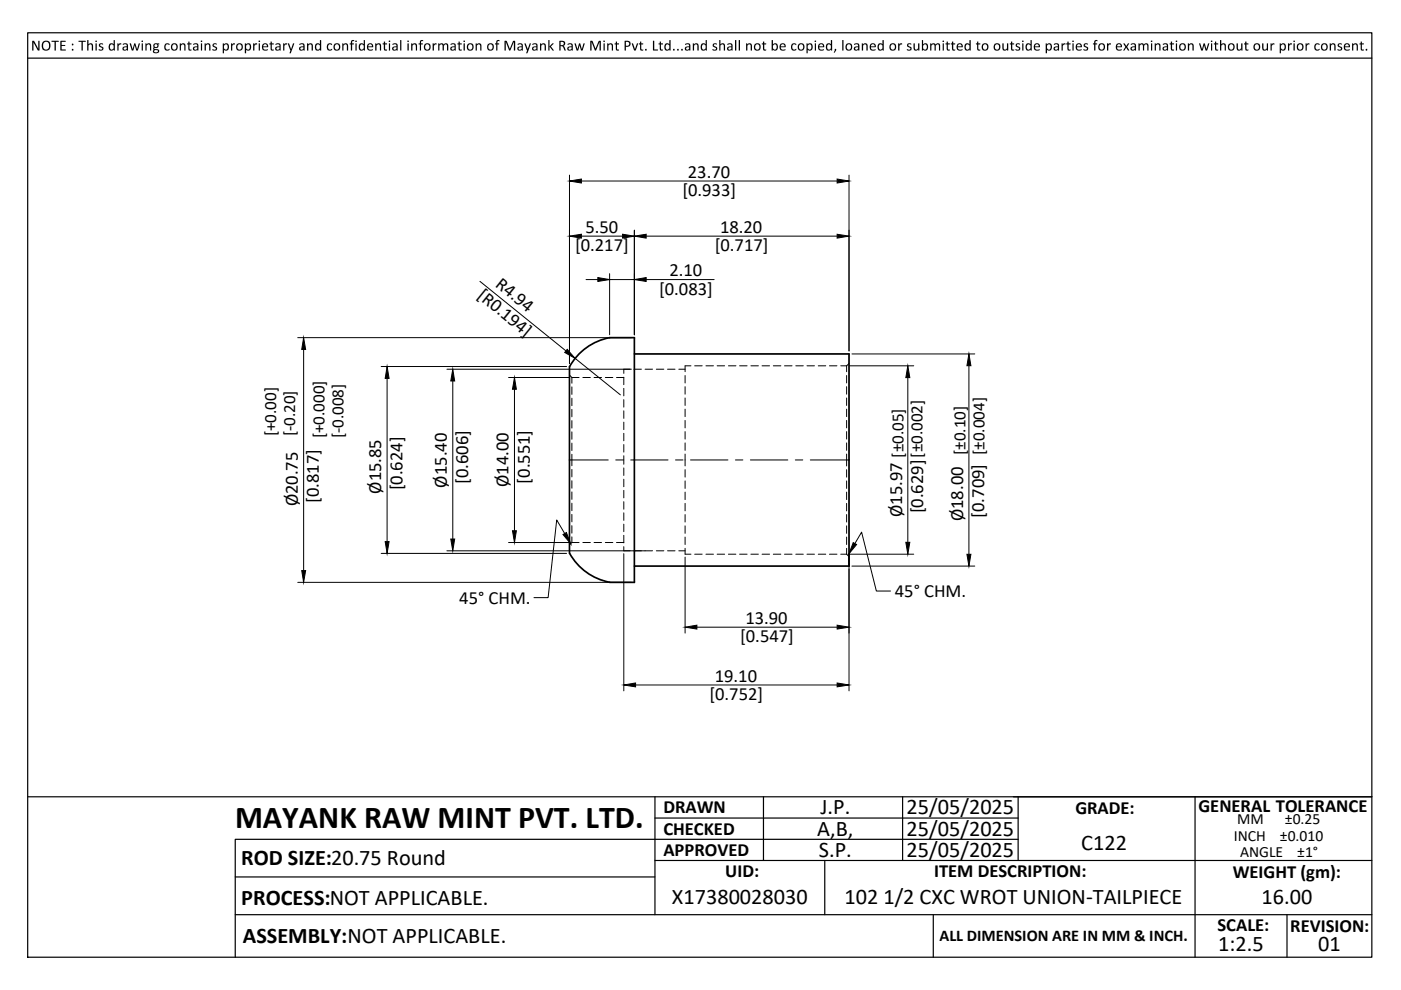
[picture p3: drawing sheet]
<svg xmlns="http://www.w3.org/2000/svg" width="297mm" height="210mm" viewBox="0 0 297 210" stroke-linecap="round" stroke-linejoin="round" font-family="sans-serif">
<!-- layer: 0 -->
<g fill="none" stroke="#000" stroke-width=".25">
<path d="M5.9 6.9h285v196.1h-285zM5.9 12.3h285M5.9 168.9h285M138.9 168.9v25M138.9 173.4h77M161.9 168.9v13.5M191.4 168.9v13.5M215.9 178h-166v25M215.9 168.9v13.5M253.4 168.9v34.1M49.9 193.9h241M49.9 185.9h89"/>
<path d="M138.9 182.4h152M174.9 182.4v11.5M197.9 193.9v9.1M272.9 193.9v9.1"/>
</g>
<g fill="#000">
<path d="M283.7 9.3l.3-.1 .5 .1v.2l-.4-.1-.2 .1 .7 .6-.2 .6h-.6l-.2-.1v-.2l.4 .1 .3-.1-.1-.3-.5-.3zM286.7 9.2h.2v.2l.4-.2 .5 .2 .1 1.3h-.3v-1l-.2-.3-.5 .2v1.1h-.2zM288.5 8.8h.2v.4l.5 .1-.1 .1h-.4v.9l.1 .2h.4l-.2 .2h-.4l-.1-.3v-1h-.2l-.1-.2h.3z"/>
<path d="M285.1 9.4l.4-.2 .6 .1 .1 .7h-1v.2l.3 .3 .6-.1v.3h-.7l-.4-.2-.1-.7zM285.4 9.4l-.2 .4h.8l-.2-.4z"/>
<circle cx="289.7" cy="10.5" r=".19"/>
</g>
<!-- layer: 03 Cen -->
<path d="M120.7 97.5h8.3M130.5 97.5h1.6M133.7 97.5h7.9M143.2 97.5h1.6M146.4 97.5h7.9M155.9 97.5h1.6M159.1 97.5h7.9M168.6 97.5h1.6M171.8 97.5h8.2" fill="none" stroke="#000" stroke-width=".21"/>
<!-- layer: 04 Hedd -->
<g fill="none" stroke="#000" stroke-width=".21">
<path d="M120.7 79.5l.5 .5M132.3 80v1.6M133.6 78.3h-1.3v.9M134.4 78.3h1.6M136.8 78.3h1.6M139.2 78.3h1.5M141.5 78.3h1.6M143.9 78.3h1.4M145.3 79.6v1.6M146.5 77.6h-1.2v1.2M147.3 77.6h1.6M149.7 77.6h1.6"/>
<path d="M152 77.6h1.6M154.4 77.6h1.6M156.8 77.6h1.6M159.2 77.6h1.6M161.6 77.6h1.6M164 77.6h1.6M166.3 77.6h1.6M168.7 77.6h1.6M171.1 77.6h1.6M173.5 77.6h1.6M175.9 77.6h1.5M178.3 77.6h1.2"/>
<path d="M179.5 77.6v1.2M179.5 79.6v1.6M180 77.1l-.5 .5M121.2 80h1.6M121.2 80v1.2M121.2 82v1.6M121.2 84.4v1.6M121.2 86.8v1.6M121.2 89.2v1.6M121.2 91.6v1.5M121.2 93.9v1.6M121.2 96.3v2.4"/>
<path d="M121.2 99.5v1.6M123.6 80h1.6M125.9 80h1.6M128.3 80h1.6M130.7 80h1.6M132.3 82.3v1.6M132.3 84.7v1.6M132.3 87.1v1.6M132.3 89.5v1.6M132.3 91.9v1.6M132.3 94.3v1.5M132.3 96.6v1.8"/>
<path d="M132.3 99.2v1.6M145.3 82v1.6M145.3 84.4v1.6M145.3 86.7v1.6M145.3 89.1v1.6M145.3 91.5v1.6M145.3 93.9v1.6M145.3 96.3v2.5M145.3 99.6v1.6M179.5 82v1.6M179.5 84.4v1.6M179.5 86.7v1.6"/>
<path d="M179.5 89.1v1.6M179.5 91.5v1.6M179.5 93.9v1.6M179.5 96.3v2.5M179.5 99.6v1.6M121.2 101.9v1.6M121.2 104.3v1.6M121.2 106.7v1.6M121.2 109.1v1.5M121.2 111.4v1.6M121.2 113.8v1.2M121.2 115h1.6"/>
<path d="M121.2 115l-.5 .5M123.6 115h1.6M125.9 115h1.6M128.3 115h1.6M130.7 115h1.6M132.3 101.6v1.6M132.3 104v1.6M132.3 106.4v1.6M132.3 108.7v1.6M132.3 111.1v1.6M132.3 113.5v1.6M132.3 115.9v.9h1.3"/>
<path d="M134.4 116.8h1.6M136.8 116.8h1.6M139.2 116.8h1.5M141.5 116.8h1.6M143.9 116.8h1.4M145.3 102v1.6M145.3 104.3v1.6M145.3 106.7v1.6M145.3 109.1v1.6M145.3 111.5v1.6M145.3 113.9v1.6M145.3 116.3v1.2h1.2"/>
<path d="M147.3 117.5h1.6M149.7 117.5h1.6M152 117.5h1.6M154.4 117.5h1.6M156.8 117.5h1.6M159.2 117.5h1.6M161.6 117.5h1.6M164 117.5h1.6M166.3 117.5h1.6M168.7 117.5h1.6M171.1 117.5h1.6M173.5 117.5h1.6"/>
<path d="M175.9 117.5h1.5M178.3 117.5h1.2M179.5 102v1.6M179.5 104.3v1.6M179.5 106.7v1.6M179.5 109.1v1.6M179.5 111.5v1.6M179.5 113.9v1.6M179.5 116.3v1.2M179.5 117.5l.5 .5"/>
</g>
<!-- layer: 01 Part -->
<path d="M120.7 77.7v39.6M129.3 71.6h5.2v51.9h-5.2M129.3 71.6a12.3 12.3 0 0 0-8.5 6.1M134.5 75h45.5v45h-45.5M120.8 117.3a12.3 12.3 0 0 0 8.5 6.2" fill="none" stroke="#000" stroke-width=".36"/>
<!-- layer: 02 Dim -->
<g fill="none" stroke="#000" stroke-width=".21">
<path d="M120.7 37.1v40M123.3 38.4h54.2M180 37.1v37.3M101.8 59.7l18.2 14.7M123.3 50.1h8.7M124.3 59.3h2.5M129.3 58v13M129.3 59.3h5.2M134.5 48.8v22.2M137 50.1h40.5M137 59.3h14.4M63.1 71.6h70.8"/>
<path d="M64.4 74.1v46.9M80.8 77.7h39.3M94.7 78.3h39.2M121.9 76l9.6 7.7M180.1 77.6h13.6M180.6 75h26.1M205.4 77.5v40M82.1 80.2v34.6M96 80.8v33.5M107.8 80h12.8M109.1 82.5v30M192.5 80.1v34.9"/>
<path d="M80.8 117.3h39.3M94.7 116.8h42.1M107.8 115h12.8M119.7 113.1l-1.7-2.9-1.8 16.5h-3M132.3 117.4v29.1M145.3 118.1v16.1M180 119.3v27.2M180.1 117.5h13.6M181.3 115.2l1.4-2.4 3.1 12.5h3M63.1 123.5h70.8M147.8 133h29.7M180.6 120h26.1"/>
<path d="M134.8 145.2h42.7"/>
</g>
<g fill="#000" stroke="#000" stroke-width=".21">
<path d="M120.7 38.4l2.6-.4v.8zM177.5 38l2.5 .4-2.5 .4zM120.7 50.1l2.6-.4v.8zM126.8 58.9l2.5 .4-2.5 .4zM132 49.7l2.5 .4-2.5 .4zM134.5 59.3l2.5-.4v.8zM134.5 50.1l2.5-.4v.8zM177.5 49.7l2.5 .4-2.5 .4zM64.4 71.6l.4 2.5h-.8zM120.3 74.1l1.6 1.9-2.2-1.3zM205.4 75l.5 2.5h-.9zM82.1 77.7l.4 2.5h-.8z"/>
<path d="M96 78.3l.4 2.5h-.8zM109.1 80l.4 2.5h-.8zM192.5 77.6l.4 2.5h-.8zM81.7 114.8h.8l-.4 2.5zM95.6 114.3h.8l-.4 2.5zM108.7 112.5h.8l-.4 2.5zM119.4 113.3l.7-.4 .9 2.4zM180.9 115l.7 .5-1.6 1.9zM192.1 115h.8l-.4 2.5zM205 117.5h.9l-.5 2.5zM64 121h.8l-.4 2.5zM145.3 133l2.5-.4v.8z"/>
<path d="M177.5 132.6l2.5 .4-2.5 .4zM132.3 145.2l2.5-.4v.8zM177.5 144.8l2.5 .4-2.5 .4z"/>
</g>
<text font-size="6.8" x="49.8" y="175.5">MAYANK RAW MINT PVT. LTD.</text>
<g font-size="4.7">
<text x="174" y="172.7">J.P.</text>
<text x="192.2" y="172.7">25/05/2025</text>
<text x="173.3" y="177.2">A,B,</text>
<text x="192.2" y="177.2">25/05/2025</text>
<text x="51.1" y="183.3">ROD SIZE:20.75 Round</text>
<text x="173.6" y="181.7">S.P.</text>
<text x="192.2" y="181.7">25/05/2025</text>
<text x="229.3" y="180.2">C122</text>
<text x="51.2" y="191.8">PROCESS:NOT APPLICABLE.</text>
<text x="142.5" y="191.6">X17380028030</text>
<text x="179" y="191.6">102 1/2 CXC WROT UNION-TAILPIECE</text>
<text x="267.5" y="191.6">16.00</text>
<text x="51.5" y="199.9">ASSEMBLY:NOT APPLICABLE.</text>
<text x="258.3" y="201.6">1:2.5</text>
<text x="279.5" y="201.7">01</text>
</g>
<g font-size="3.9">
<text x="144.7" y="41.6">[0.933]</text>
<text x="145.8" y="37.7">23.70</text>
<text x="121.9" y="53.3">[0.217]</text>
<text x="124.1" y="49.4">5.50</text>
<text x="151.6" y="53.3">[0.717]</text>
<text x="152.7" y="49.4">18.20</text>
<text x="141.9" y="58.6">2.10</text>
<text x="101" y="63" transform="rotate(39 101 63)">[R0.194]</text>
<text x="104.8" y="60.6" transform="rotate(39 104.8 60.6)">R4.94</text>
<text x="139.7" y="62.5">[0.083]</text>
<text x="63.1" y="107.4" transform="rotate(-90 63.1 107.4)">Ø20.75</text>
<text x="67.6" y="106.7" transform="rotate(-90 67.6 106.7)">[0.817]</text>
<text x="80.8" y="104.7" transform="rotate(-90 80.8 104.7)">Ø15.85</text>
<text x="85.3" y="104" transform="rotate(-90 85.3 104)">[0.624]</text>
<text x="94.7" y="103.4" transform="rotate(-90 94.7 103.4)">Ø15.40</text>
<text x="99.2" y="102.6" transform="rotate(-90 99.2 102.6)">[0.606]</text>
<text x="107.8" y="103.3" transform="rotate(-90 107.8 103.3)">Ø14.00</text>
<text x="112.3" y="102.5" transform="rotate(-90 112.3 102.5)">[0.551]</text>
<text x="191.2" y="109.6" transform="rotate(-90 191.2 109.6)">Ø15.97 [±0.05]</text>
<text x="195.7" y="108.9" transform="rotate(-90 195.7 108.9)">[0.629][±0.002]</text>
<text x="204.2" y="110.5" transform="rotate(-90 204.2 110.5)">Ø18.00 [±0.10]</text>
<text x="208.7" y="109.8" transform="rotate(-90 208.7 109.8)">[0.709] [±0.004]</text>
<text x="97.4" y="128">45° CHM.</text>
<text x="189.7" y="126.6">45° CHM.</text>
<text x="156.9" y="136.2">[0.547]</text>
<text x="158" y="132.3">13.90</text>
<text x="150.4" y="148.4">[0.752]</text>
<text x="151.5" y="144.6">19.10</text>
<text x="140.6" y="172.4">DRAWN</text>
<text x="228" y="172.6">GRADE:</text>
<text x="254.1" y="172.2">GENERAL TOLERANCE</text>
<text x="140.6" y="176.9">CHECKED</text>
<text x="140.6" y="181.4">APPROVED</text>
<text x="198" y="185.9">ITEM DESCRIPTION:</text>
<text x="153.8" y="186">UID:</text>
<text x="261.4" y="186.2">WEIGHT (gm):</text>
<text x="258.1" y="197.4">SCALE:</text>
<text x="273.6" y="197.5">REVISION:</text>
</g>
<g font-size="3.6">
<text x="58.6" y="92.5" transform="rotate(-90 58.6 92.5)">[+0.00]</text>
<text x="62.6" y="92.5" transform="rotate(-90 62.6 92.5)">[-0.20]</text>
<text x="68.8" y="93" transform="rotate(-90 68.8 93)">[+0.000]</text>
<text x="72.8" y="93" transform="rotate(-90 72.8 93)">[-0.008]</text>
</g>
<text font-size="3.5" x="199.2" y="199.4">ALL DIMENSION ARE IN MM &amp; INCH.</text>
<g font-size="3.3">
<text x="6.5" y="10.7">NOTE : This drawing contains proprietary and confidential information of Mayank Raw Mint Pvt. Ltd...and shall not be copied, loaned or submitted to outside parties for examination without our prior consent.</text>
<text x="261.6" y="178.3">INCH</text>
<text x="262.3" y="174.8">MM</text>
<text x="271.4" y="178.3">±0.010</text>
<text x="272.4" y="174.8">±0.25</text>
<text x="262.9" y="181.8">ANGLE</text>
<text x="275.1" y="181.8">±1°</text>
</g>
</svg>
